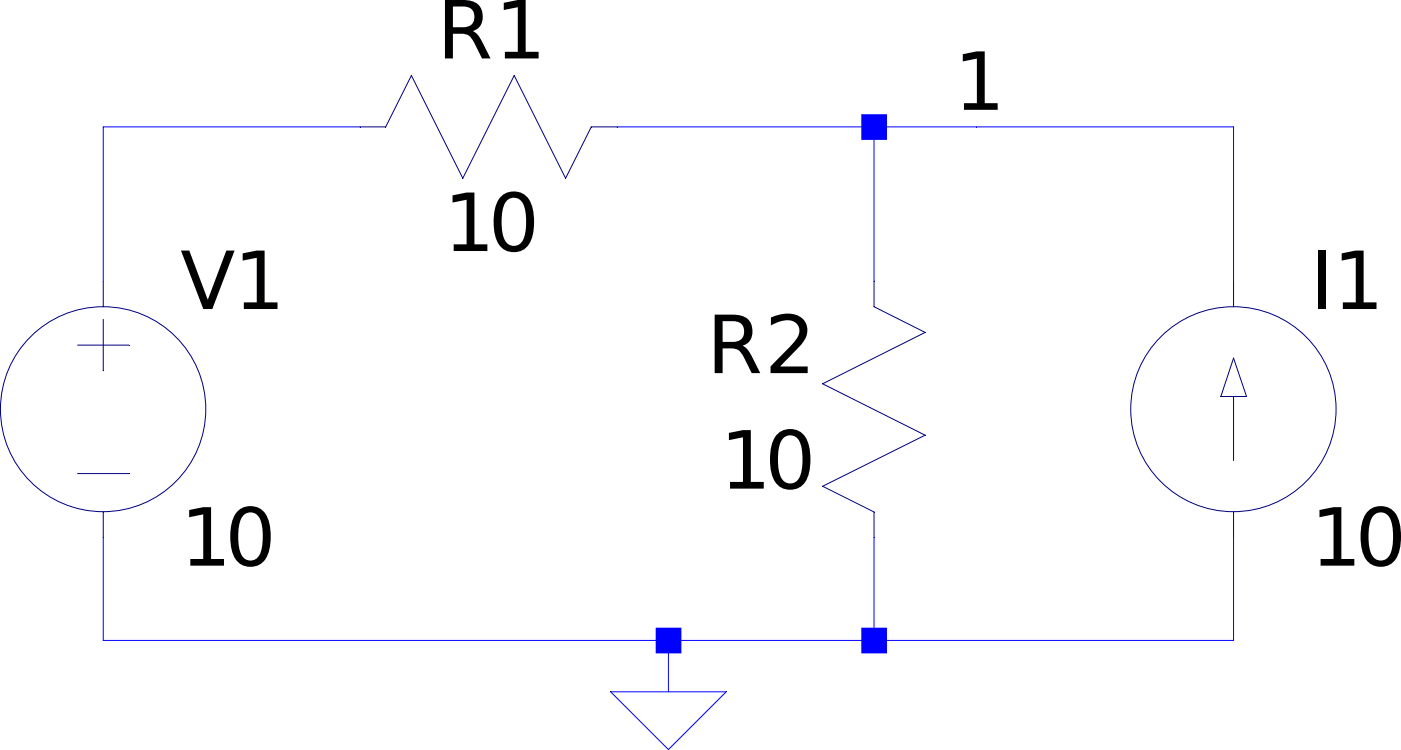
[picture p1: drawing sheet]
Version 4
SHEET 1 880 680
WIRE 80 112 0 112
WIRE 240 112 160 112
WIRE 272 112 240 112
WIRE 352 112 272 112
WIRE 0 160 0 112
WIRE 240 160 240 112
WIRE 352 160 352 112
WIRE 0 272 0 240
WIRE 176 272 0 272
WIRE 240 272 240 240
WIRE 240 272 176 272
WIRE 352 272 352 240
WIRE 352 272 240 272
WIRE 176 288 176 272
FLAG 176 288 0
FLAG 272 112 1
FLAG 0 0 1
SYMBOL res 176 96 R90
WINDOW 0 0 56 VBottom 2
WINDOW 3 32 56 VTop 2
SYMATTR InstName R1
SYMATTR Value 10
SYMBOL res 256 256 R180
WINDOW 0 36 76 Left 2
WINDOW 3 36 40 Left 2
SYMATTR InstName R2
SYMATTR Value 10
SYMBOL voltage 0 144 R0
WINDOW 123 0 0 Left 2
WINDOW 39 0 0 Left 2
SYMATTR InstName V1
SYMATTR Value 10
SYMBOL current 352 240 M180
WINDOW 0 24 80 Left 2
WINDOW 3 24 0 Left 2
SYMATTR InstName I1
SYMATTR Value 10
